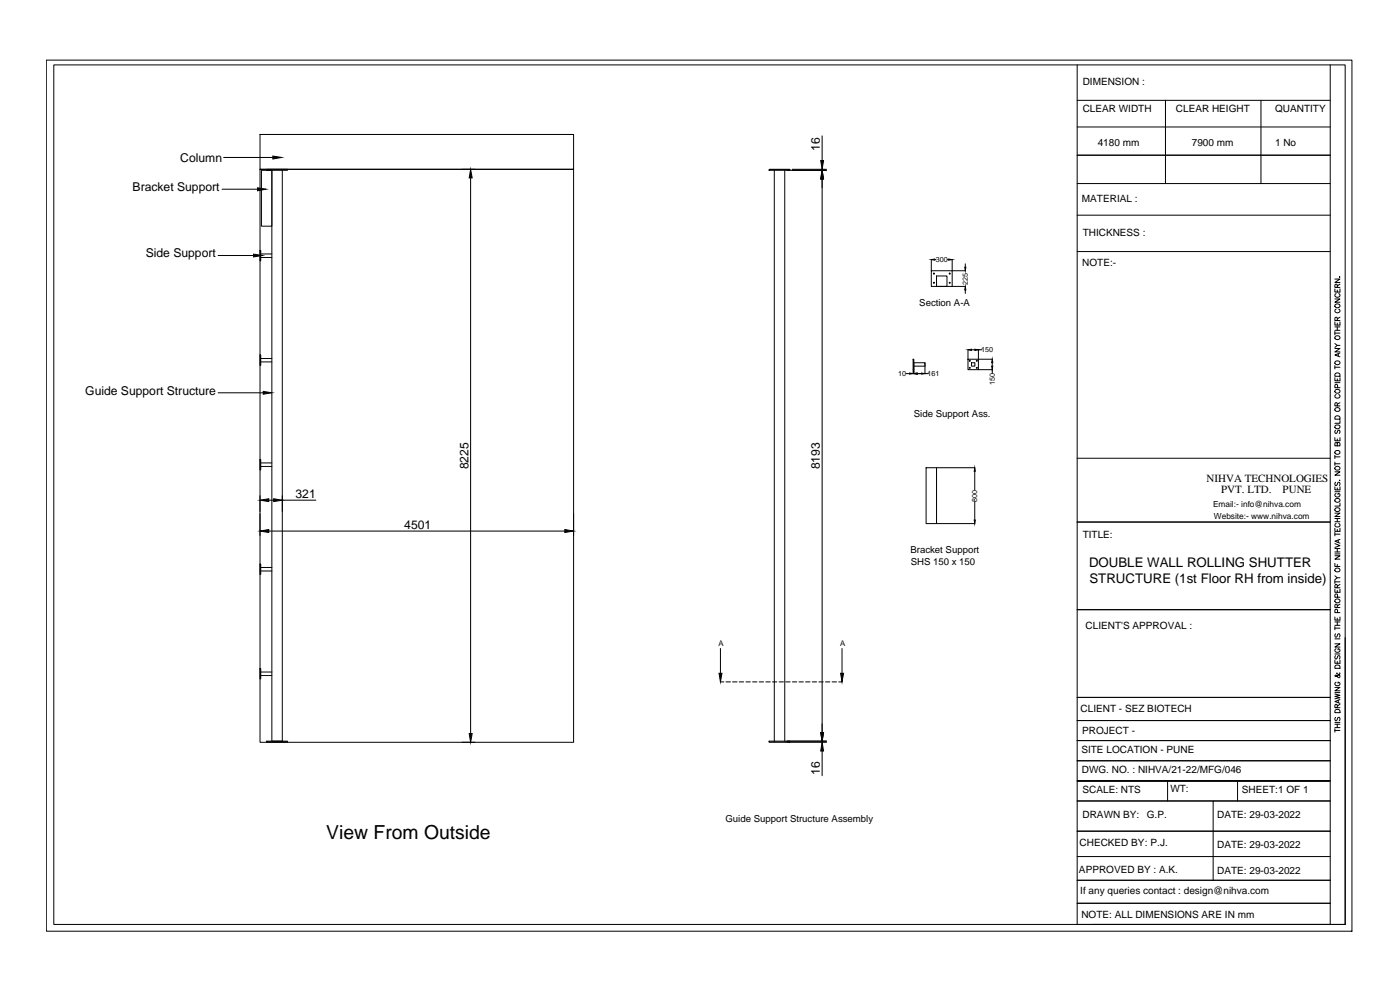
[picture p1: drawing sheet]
<svg xmlns="http://www.w3.org/2000/svg" width="420mm" height="297mm" viewBox="0 0 420 297" stroke-linecap="round" stroke-linejoin="round" font-family="sans-serif">
<!-- layer: 0 -->
<g fill="none" stroke="#000" stroke-width=".3">
<path d="M13.9 18h391.8v261.4h-391.8zM16.1 19.5h387.6v257.9h-387.6zM323.3 19.5v257.9h75.9v-257.9M323.3 30.1h75.9M323.3 38.1h75.9M349.8 30.1v25M378.4 30.1v25M66.6 56.8h10.7M67.1 47.2h14.8M78 50.8h94.1v171.9h-94.1zM78 40.3h94.1v10.5h-94.1zM78.5 51.1h3.1v16.8h-3.1z"/>
<path d="M80 50.8h6.3v.3h-6.3zM81.6 51.1v171.3h3.1v-171.3M138.6 50.8h4M141.2 53.4v166.7M230.8 50.8h6.3v.3h-6.3zM232.4 51.1v171.3M235.5 51.1v171.3M236.2 51.1h11.8M237.8 50.8h10.2M246.7 40.8v7.4M246.7 50.8v.3M246.7 53.7v166.1"/>
<path d="M323.3 46.6h75.9M323.3 55.1h75.9M65.5 76.7h10.6M78 75.1h.2v3.2h-.2zM78.2 77.3h3.4M78.2 76.2h3.4M279.5 77.9v3.3M280.5 77.9h.4M284.4 77.9h.3M285.8 77.9v3.3h3.9M289.7 79.2v1M323.3 64.6h75.9"/>
<path d="M323.3 75.5h75.9M279.5 81.2h6.3v4.7h-6.3zM281.1 82.8h3.1v3.1h-3.1zM285.8 85.9h3.9M289.7 87v1.1M400.6 96.6v.9h1.5v-.9M400.6 89.7h1.5l-1.5 1h1.5M400.6 86.7v.9h1.5v-.9M400.6 83.7h1.5l-1.5 1.1h1.5M400.6 99.4v1.1M400.6 99.9h1.5M400.6 99.1h1.5"/>
<path d="M400.6 98.1h1.5M400.8 91.3a.71 .71 0 0 1 1-.1 .71 .71 0 0 1 .1 1 .71 .71 0 0 1-1 .1 .71 .71 0 0 1-.1-1zM401 92.8a.62 .62 0 0 0-.3 .8 .62 .62 0 0 0 .8 .3 .56 .56 0 0 0 .6-.5 .56 .56 0 0 0-.3-.6M401 88.1a.62 .62 0 0 0-.3 .8 .62 .62 0 0 0 .8 .3 .56 .56 0 0 0 .6-.5 .56 .56 0 0 0-.3-.6M401.3 96.2v-.9l-.4-.1-.3 .3v.7h1.5M401.3 86.2v-.8l-.4-.1-.3 .3v.6h1.5M401.3 87v.6M401.3 96.9v.6M401.3 98.1v1M402.1 83v.2zM402.1 95.2l-.8 .5M402.1 85.3l-.8 .5"/>
<path d="M65.5 117.9h13.5M78 106.5h.2v3.1h-.2zM78.2 108.6h3.4M78.2 107.6h3.4M271.9 112.1h1.1M274 107.8h.2v3.1h-.2zM274 110.9v1.2M274.2 109.9h3.4v-1.1h-3.4v3.3M275.3 112.1h1.3M277.6 108.8v3.3h1.1M290.5 107.8h3.1v3.1h-3.1zM290.5 104.9v2.9"/>
<path d="M291.6 108.8h1v1.1h-1zM291.6 104.9h1M293.6 110.9h4.2v1.1M294.7 104.9h-1.1v2.9h4.2M297.8 108.8v1.1M400.6 113.3v1h1.5v-1M400.6 104.6h1.5l-1.5 1h1.5M400.6 109.7v1M400.6 114.8h1.5M400.6 110.2h1.5M400.6 103.1l.7 .5M400.7 117.1a.71 .71 0 0 1 1-.3 .71 .71 0 0 1 .2 1 .74 .74 0 0 1-.9 .1 .74 .74 0 0 1-.3-.8z"/>
<path d="M400.8 112h1.1l.2 .9h-1.5zM400.8 108.4a.69 .69 0 0 1 1-.1 .69 .69 0 0 1 .1 1 .69 .69 0 0 1-.9 .1 .69 .69 0 0 1-.2-1zM400.8 100.9a.69 .69 0 0 1 1-.1 .69 .69 0 0 1 .1 .9 .69 .69 0 0 1-.9 .2 .69 .69 0 0 1-.2-1zM401 118.4a.6 .6 0 0 0-.3 .8 .6 .6 0 0 0 .8 .3 .54 .54 0 0 0 .6-.5 .54 .54 0 0 0-.3-.6M401.3 113.7v.6M401.4 116.3l-.1-.9h-.6l-.1 .9h1.5M401.6 106.2v.6M402.1 105.9l-1.5 .6 1.5 .6M402.1 103.6h-.8l-.7 .6M78 137.9h.2v3.1h-.2zM78.2 140h3.4M78.2 138.9h3.4"/>
<path d="M323.3 137.5h75.9M400.6 131.3v.9h1.5v-.9M400.6 136.6v1M400.6 138.6v1.1M400.6 139.1h1.5M400.6 137.1h1.5M400.7 125.1a.84 .84 0 0 1 1.4 .2v.5h-1.5zM400.8 135.3a.69 .69 0 0 1 1-.1 .69 .69 0 0 1 .1 .9 .69 .69 0 0 1-.9 .2 .69 .69 0 0 1-.2-1zM400.8 129.1l-.2 .3 .2 .6 .4-.1 .5-.8 .4 .3-.2 .6M400.8 127.6a.69 .69 0 0 1 1-.1 .69 .69 0 0 1 .1 1 .69 .69 0 0 1-.9 .1 .69 .69 0 0 1-.2-1zM400.8 122.4a.71 .71 0 0 1 1-.1 .71 .71 0 0 1 .1 1 .71 .71 0 0 1-1 .1 .71 .71 0 0 1-.1-1zM401.3 133.1l.3-.3 .5 .3v.7h-1.5l.1-.9h.6v.9"/>
<path d="M401.3 121.8v-.9h-.5l-.2 .9h1.5M401.3 131.7v.5M402.1 126.2v.8h-1.5M402.1 120.8l-.8 .5M78 148.8v4.7M78 154.1v6.6M80.7 159.3h88.8M80.7 150.1h1.4M84.7 150.1h10.1M172.1 154.1v6.6M277.9 140.3h3.2v16.8h-3.2zM281.1 140.3h11.4"/>
<path d="M281.1 157.1h11.4M292.5 141.4v5.6M292.5 150.5v5.5M323.3 156.6h75.9M400.6 158.5v.9h1.5v-.9M400.6 154h1.5l-1.5 1h1.5M400.6 146.1v.9h1.5v-.9M400.6 141.6h1.5l-1.5 1h1.5M400.6 159.8v1M400.6 156.5h1.5M400.6 155.6h1.5M400.6 147.5h1.5"/>
<path d="M400.7 149.8a.71 .71 0 0 1 1-.2 .71 .71 0 0 1 .2 .9 .74 .74 0 0 1-.9 .1 .74 .74 0 0 1-.3-.8zM400.7 140.2a.71 .71 0 0 1 1-.3 .71 .71 0 0 1 .2 1 .74 .74 0 0 1-.9 .1 .74 .74 0 0 1-.3-.8zM400.8 152.5a.69 .69 0 0 1 1-.1 .69 .69 0 0 1 .1 .9 .69 .69 0 0 1-.9 .2 .69 .69 0 0 1-.2-1zM400.8 144.7l-.2 .3 .2 .7 .4-.2 .5-.8 .4 .3-.2 .7M401 157.1a.6 .6 0 0 0-.3 .8 .6 .6 0 0 0 .8 .2 .54 .54 0 0 0 .6-.4 .54 .54 0 0 0-.3-.6M401 148a.62 .62 0 0 0-.3 .9 .62 .62 0 0 0 .8 .2 .55 .55 0 0 0 .6-.5 .55 .55 0 0 0-.6-.6v.4M401.3 146.4v.6M401.3 155.6v.9M401.3 158.8v.6M402 144.1h.1zM402.1 151v.8h-1.5M78 169.2h.2v3.2h-.2z"/>
<path d="M78.2 171.3h3.4M78.2 170.3h3.4M400.6 176.8v.9h1.5v-.9M400.6 169v1h1.5M400.6 166.8h1.5l-1.5 1h1.5M400.6 163.1l1.5 .6-1.5 .6M400.6 174.1v.9M400.6 174.6h1.5M400.6 172.8l.7 .6M400.6 166.2h1.5M400.6 165.6h1.5M400.6 164.6h1.5"/>
<path d="M400.6 160.3h1.5M400.8 170.6a.67 .67 0 0 1 1-.1 .67 .67 0 0 1 0 1 .66 .66 0 0 1-.9 0 .66 .66 0 0 1-.1-.9zM401.3 176.4v-.9l-.4-.2-.3 .4v.7h1.5M401.3 164.6v1M401.3 169.4v.6M401.3 177.1v.6M401.4 179.2l-.1-.9h-.5l-.2 .9h1.5M401.6 162.1v.7M402.1 173.4h-.8l-.7 .5M402.1 161.8l-1.5 .6 1.5 .6M402.1 175.3l-.8 .6M216.2 194.6v7.4"/>
<path d="M252.7 194.6v7.4M399.2 182.9h-75.9h75.9M400.6 198.1v.9h1.5v-.9M400.6 193.2h1.5l-1.5 .9h1.5M400.6 185.1v1h1.5v-1M400.6 188v1M400.6 196.2h1.5M400.6 191.7h1.5M400.6 188.5h1.5M400.6 187.6h1.5M400.6 186.6h1.5M400.7 180a.71 .71 0 0 1 1-.3 .71 .71 0 0 1 .2 1 .74 .74 0 0 1-.9 .1 .74 .74 0 0 1-.3-.8z"/>
<path d="M400.8 199.6h1.1l.2 .9h-1.5zM400.8 196.7l-.2 .4 .2 .6 .4-.1 .3-.8 .4-.1 .2 .4-.2 .6M400.8 190.2l-.2 .3 .2 .7 .4-.1 .3-.9h.4l.2 .3-.2 .7M401 194.6a.6 .6 0 0 0-.3 .9 .6 .6 0 0 0 .8 .2 .53 .53 0 0 0 .6-.5 .53 .53 0 0 0-.6-.6v.4M401.3 182.3v-.9l-.4-.1-.3 .4v.6h1.5M401.3 185.5v.6M401.3 186.6v1M401.3 198.5v.5M401.4 183.8l-.1-.9h-.6l-.1 .9h1.5M402.1 181.3l-.8 .5M403.7 191.3v86.1h-75.9M78 200.6h.2v3.1h-.2z"/>
<path d="M78.2 202.7h3.4M78.2 201.6h3.4M216.2 204.6h1M217.9 204.6h1.3M219.9 204.6h1.3M221.8 204.6h1.4M223.9 204.6h1.3M225.9 204.6h1.3M227.9 204.6h1.3M229.8 204.6h1.4M231.8 204.6h1.3M233.8 204.6h1.3"/>
<path d="M235.8 204.6h1.3M237.8 204.6h1.3M239.8 204.6h1.3M241.8 204.6h1.3M243.8 204.6h1.3M245.8 204.6h1.3M247.7 204.6h1.4M249.7 204.6h1.4M251.7 204.6h1M323.3 209.3h75.9M323.3 216.2h75.9M400.6 208.2l1.5 .4-1.5 .4 1.5 .3-1.5 .4"/>
<path d="M400.6 206.2h1.5l-1.5 1.1h1.5M400.6 219.2h1.5M400.6 218.7v1M400.6 218.3h1.5M400.6 217.3h1.5M400.6 216.7h1.5M400.6 207.8h1.5M400.7 213.1a.83 .83 0 0 1 1-.2 .83 .83 0 0 1 .4 .9h-1.5zM400.8 215.2l-.2 .4 .2 .6 .4-.1 .3-.8 .4-.1 .2 .4-.2 .6M401 204.7a.6 .6 0 0 0-.3 .8 .6 .6 0 0 0 .8 .2 .53 .53 0 0 0 .6-.5 .53 .53 0 0 0-.6-.5v.3M401.3 201.9l-.2 .2a.87 .87 0 0 1 .9 1.2h-.5l-.5-.7-.4 .2 .2 .2 .6-.2 .7-.7-.1-.2M401.3 212.3v-.8l-.4-.2-.3 .4v.6h1.5"/>
<path d="M401.3 217.3v1M401.6 210.1v.7M402.1 209.9l-1.5 .6 1.5 .5M402.1 211.3l-.8 .5M80 222.4h6.3v.3h-6.3zM138.6 222.7h4M230.8 222.4h6.3v.3h-6.3zM236.2 222.4h11.8M236.2 222.7h11.8M246.7 222.4v.3M246.7 225.3v7.4M323.3 222.2h75.9"/>
<path d="M323.3 228.3h75.9M350.4 234.3v6M371.4 234.3v6M399.2 234.3h-75.9h75.9M323.3 240.3h75.9M323.3 249.4h75.9M323.3 257h75.9M364.1 240.3v23.8M323.3 264.1h75.9M323.3 271h75.9"/>
<circle cx="280.3" cy="84.9" r=".15"/>
<circle cx="280.3" cy="82.1" r=".15"/>
<circle cx="285" cy="84.9" r=".15"/>
<circle cx="285" cy="82.1" r=".15"/>
<circle cx="291" cy="108.3" r=".15"/>
<circle cx="291" cy="110.4" r=".15"/>
<circle cx="293.2" cy="110.4" r=".15"/>
<circle cx="293.2" cy="108.3" r=".15"/>
</g>
<g fill="#000" stroke="#000" stroke-width=".3">
<path d="M77.3 56.3l2.6 .5-2.6 .4zM81.9 46.8l2.6 .4-2.6 .5zM141.2 50.8l.5 2.6h-.9zM246.7 51.1l.5 2.6h-.9zM246.3 48.2h.9l-.5 2.6zM76.1 76.2l2.6 .5-2.6 .4zM279.5 77.9l1-.2v.4zM284.7 77.7l1.1 .2-1.1 .2zM289.5 80.2h.4l-.2 1zM289.7 85.9l.2 1.1h-.4zM79 117.4l2.6 .5-2.6 .4zM273 111.9l1 .2-1 .2z"/>
<path d="M274.2 112.1l1.1-.2v.4zM276.6 111.9l1 .2-1 .2zM290.5 104.9l1.1-.1v.4zM292.6 104.8l1 .1-1 .3zM297.8 107.8l.2 1h-.4zM297.6 109.9h.4l-.2 1zM78 159.3l2.7-.4v.9zM78 150.1l2.7-.5v.9zM82.1 149.6l2.6 .5-2.6 .4zM169.5 158.9l2.6 .4-2.6 .5zM292.5 140.3l.2 1.1h-.3zM292.4 156h.3l-.2 1.1z"/>
<path d="M215.8 202h.9l-.5 2.6zM246.3 219.8h.9l-.5 2.6zM252.3 202h.9l-.5 2.6zM140.8 220.1h.9l-.5 2.6zM246.7 222.7l.5 2.6h-.9z"/>
</g>
<text font-size="5.8" x="97.9" y="251.7">View From Outside</text>
<g font-size="4">
<text x="326.8" y="170.1">DOUBLE WALL ROLLING SHUTTER</text>
<text x="327" y="175">STRUCTURE (1st Floor RH from inside)</text>
</g>
<g font-size="3.6">
<text x="246" y="45.3" transform="rotate(-90 246 45.3)">16</text>
<text x="54.1" y="48.5">Column</text>
<text x="39.8" y="57.4">Bracket Support</text>
<text x="43.7" y="77.3">Side Support</text>
<text x="25.6" y="118.4">Guide Support Structure</text>
<text x="140.6" y="140.8" transform="rotate(-90 140.6 140.8)">8225</text>
<text x="246" y="140.8" transform="rotate(-90 246 140.8)">8193</text>
<text x="88.7" y="149.4">321</text>
<text x="121.3" y="158.6">4501</text>
<text x="246" y="232.5" transform="rotate(-90 246 232.5)">16</text>
</g>
<g font-size="3.3">
<text x="362.1" y="144.5">NIHVA TECHNOLOGIES</text>
<text x="366.5" y="148">PVT. LTD.</text>
<text x="384.9" y="148">PUNE</text>
</g>
<g font-size="3">
<text x="324.9" y="25.5">DIMENSION :</text>
<text x="324.9" y="33.7">CLEAR WIDTH</text>
<text x="352.9" y="33.7">CLEAR HEIGHT</text>
<text x="382.7" y="33.7">QUANTITY</text>
<text x="329.5" y="43.9">4180 mm</text>
<text x="357.7" y="43.9">7900 mm</text>
<text x="382.7" y="43.7">1 No</text>
<text x="324.7" y="60.5">MATERIAL :</text>
<text x="324.9" y="70.7">THICKNESS :</text>
<text x="324.8" y="79.8">NOTE:-</text>
<text x="324.9" y="161.5">TITLE:</text>
<text x="325.8" y="188.8">CLIENT'S APPROVAL :</text>
<text x="324.3" y="213.7">CLIENT - SEZ BIOTECH</text>
<text x="324.8" y="220.1">PROJECT -</text>
<text x="324.5" y="226">SITE LOCATION - PUNE</text>
<text x="324.7" y="231.9">DWG. NO. : NIHVA/21-22/MFG/046</text>
<text x="324.9" y="237.9">SCALE: NTS</text>
<text x="351.3" y="237.7">WT:</text>
<text x="372.7" y="237.9">SHEET:1 OF 1</text>
<text x="324.9" y="245.4">DRAWN BY:</text>
<text x="344.2" y="245.4">G.P.</text>
<text x="365.3" y="245.4">DATE: 29-03-2022</text>
<text x="324" y="253.8">CHECKED BY: P.J.</text>
<text x="365.3" y="254.5">DATE: 29-03-2022</text>
<text x="323.8" y="261.9">APPROVED BY : A.K.</text>
<text x="365.3" y="262.1">DATE: 29-03-2022</text>
<text x="324.2" y="268.2">If any queries contact : design@nihva.com</text>
<text x="324.5" y="275.3">NOTE: ALL DIMENSIONS ARE IN mm</text>
</g>
<g font-size="2.9">
<text x="275.9" y="91.7">Section A-A</text>
<text x="274.2" y="125.2">Side Support Ass.</text>
<text x="273.2" y="166">Bracket Support</text>
<text x="273.3" y="169.5">SHS 150 x 150</text>
<text x="217.7" y="246.5">Guide Support Structure Assembly</text>
</g>
<g font-size="2.5">
<text x="364" y="152">Email:- info@nihva.com</text>
<text x="364.3" y="155.7">Website:- www.nihva.com</text>
</g>
<g font-size="2.3">
<text x="215.7" y="193.8">A</text>
<text x="252.2" y="193.9">A</text>
</g>
<g font-size="2.2">
<text x="280.8" y="78.7">300</text>
<text x="290.5" y="85.4" transform="rotate(-90 290.5 85.4)">225</text>
<text x="294.4" y="105.7">150</text>
<text x="269.6" y="112.9">10</text>
<text x="278.4" y="112.9">161</text>
<text x="298.5" y="115.5" transform="rotate(-90 298.5 115.5)">150</text>
<text x="293.3" y="150.5" transform="rotate(-90 293.3 150.5)">800</text>
</g>
</svg>
